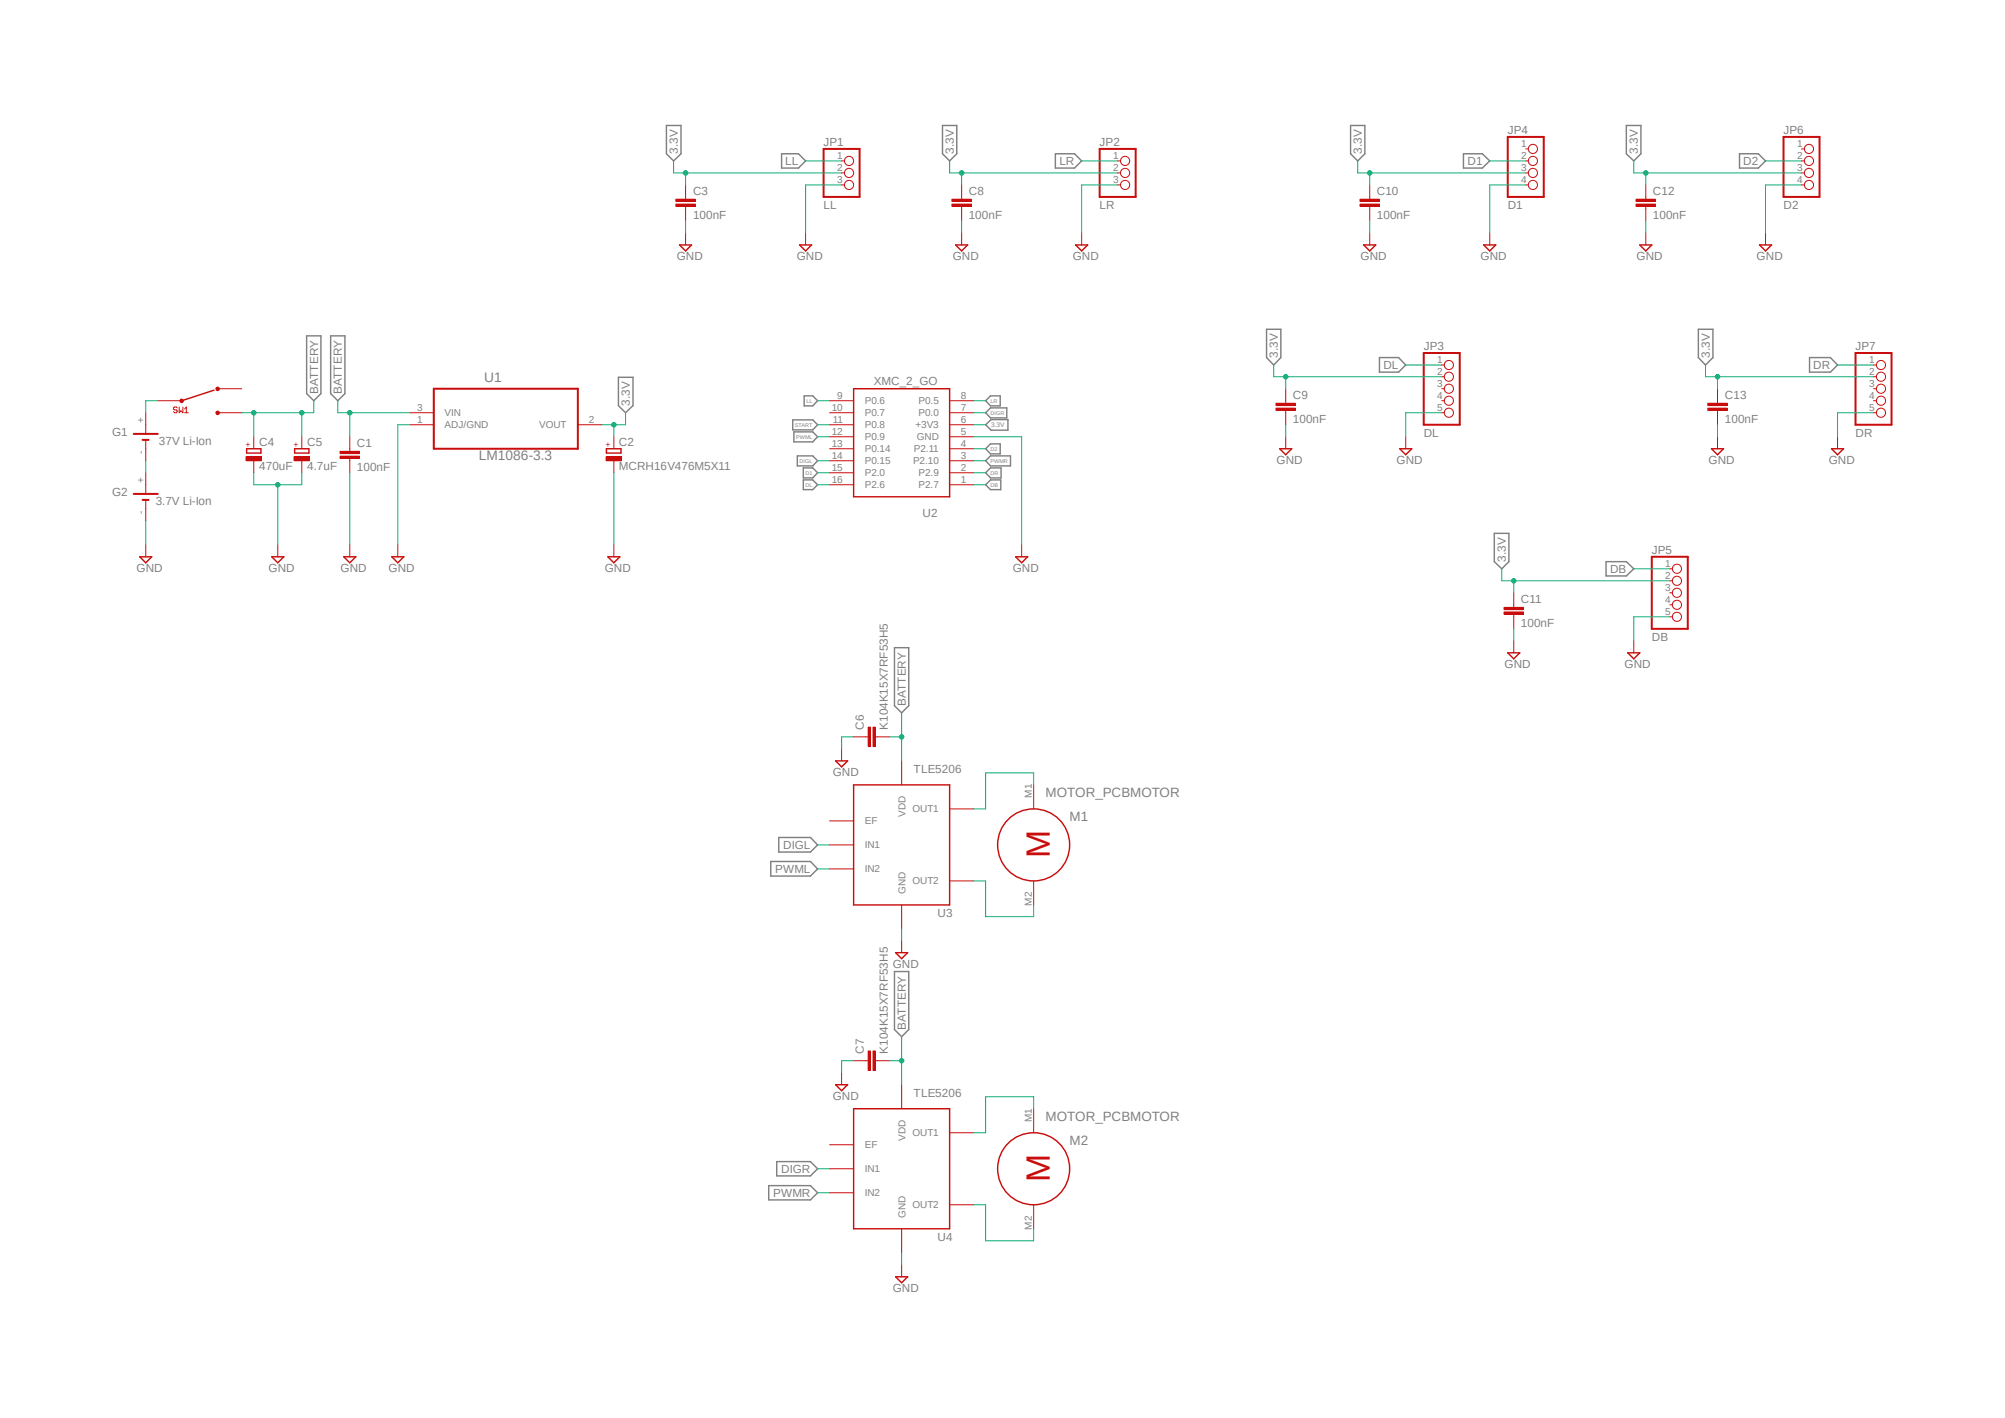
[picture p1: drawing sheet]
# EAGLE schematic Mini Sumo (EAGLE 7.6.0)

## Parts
C1  100nF  C-EU025-025X050  [C025-025X050]
C2  MCRH16V476M5X11  CPOL-EUE2.5-5  [E2,5-5]
C3  100nF  C-EU025-025X050  [C025-025X050]
C4  470uF  CPOL-EUE2.5-5  [E2,5-5]
C5  4.7uF  CPOL-EUE2.5-5  [E2,5-5]
C6  K104K15X7RF53H5  C-EU025-025X050  [C025-025X050]
C7  K104K15X7RF53H5  C-EU025-025X050  [C025-025X050]
C8  100nF  C-EU025-025X050  [C025-025X050]
C9  100nF  C-EU025-025X050  [C025-025X050]
C10  100nF  C-EU025-025X050  [C025-025X050]
C11  100nF  C-EU025-025X050  [C025-025X050]
C12  100nF  C-EU025-025X050  [C025-025X050]
C13  100nF  C-EU025-025X050  [C025-025X050]
G1  37V Li-Ion  CH291-1220LF  [CH291-1220LF]
G2  3.7V Li-Ion  CH291-1220LF  [CH291-1220LF]
JP1  LL  PINHD-1X3  [1X03]
JP2  LR  PINHD-1X3  [1X03]
JP3  DL  PINHD-1X5  [1X05]
JP4  D1  PINHD-1X4  [1X04]
JP5  DB  PINHD-1X5  [1X05]
JP6  D2  PINHD-1X4  [1X04]
JP7  DR  PINHD-1X5  [1X05]
M1  MOTOR_PCBMOTOR  [MICRO-MOTOR]
M2  MOTOR_PCBMOTOR  [MICRO-MOTOR]
SW1  SWITCH1OFF2  [MS111]
U1  LM1086-3.3  LM1086CT-5.0  [TO254P470X1016X2222-3P]
U2  XMC_2_GO  [XMC_2_GO]
U3  TLE5206  [INF-PG-TO263-7-1_L_1PRIMARY]
U4  TLE5206  [INF-PG-TO263-7-1_L_1PRIMARY]

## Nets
3.3V: C2.+ C3.1 C8.1 C9.1 C10.1 C11.1 C12.1 C13.1 JP1.2 JP2.2 JP3.2 JP4.3 JP5.2 JP6.3 JP7.2 U1.2(VOUT) U2.6(+3V3)
BATTERY: C1.1 C4.+ C5.+ C6.2 C7.2 SW1.P$3 U1.3(VIN) U3.6(VDD) U4.6(VDD)
D1: JP4.2 U2.15(P2.0)
D2: JP6.2 U2.4(P2.11)
DB: JP5.1 U2.1(P2.7)
DIGL: U2.14(P0.15) U3.3(IN1)
DIGR: U2.7(P0.0) U4.3(IN1)
DL: JP3.1 U2.16(P2.6)
DR: JP7.1 U2.2(P2.9)
GND: C1.2 C2.- C3.2 C4.- C5.- C6.1 C7.1 C8.2 C9.2 C10.2 C11.2 C12.2 C13.2 G2.- JP1.3 JP2.3 JP3.5 JP4.4 JP5.5 JP6.4 JP7.5 U1.1(ADJ/GND) U2.5(GND) U3.4(GND) U3.8(GND) U4.4(GND) U4.8(GND)
LL: JP1.1 U2.9(P0.6)
LR: JP2.1 U2.8(P0.5)
N$1: G1.- G2.+
N$2: G1.+ SW1.P$2(COM)
N$15: M1.M1 U3.1(OUT1)
N$16: M1.M2 U3.7(OUT2)
N$18: M2.M1 U4.1(OUT1)
N$19: M2.M2 U4.7(OUT2)
PWML: U2.12(P0.9) U3.5(IN2)
PWMR: U2.3(P2.10) U4.5(IN2)
START: U2.11(P0.8)
Unconnected: JP3.3 JP3.4 JP4.1 JP5.3 JP5.4 JP6.1 JP7.3 JP7.4 SW1.P$1 U2.10(P0.7) U2.13(P0.14) U3.2(EF) U4.2(EF)
